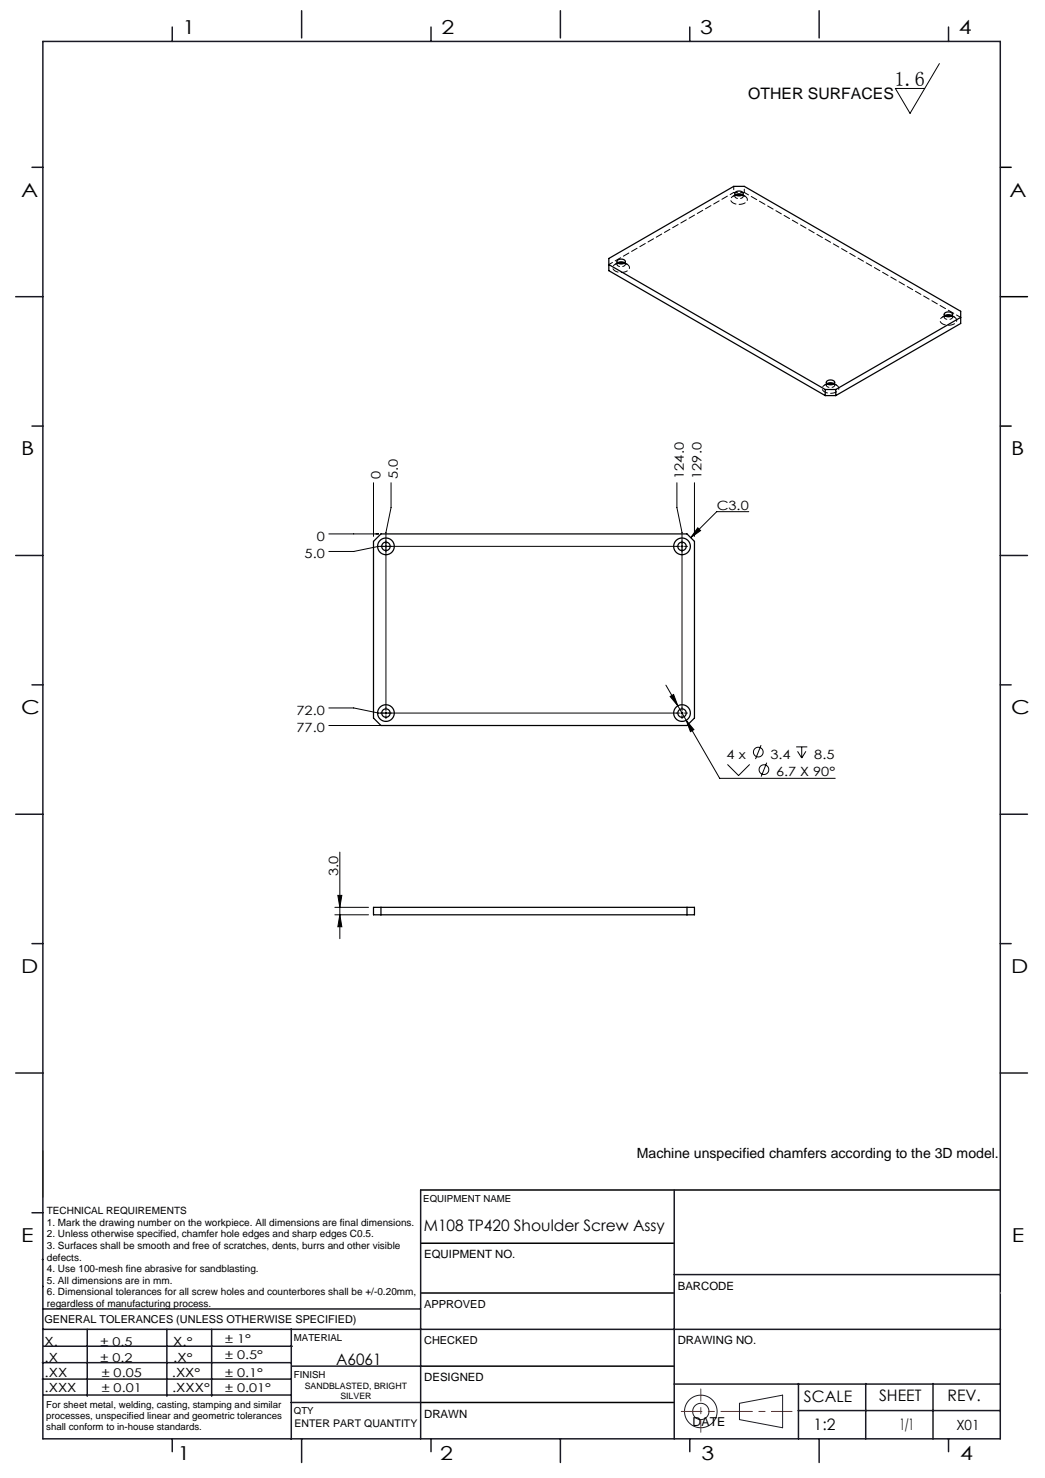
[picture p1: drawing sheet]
<svg xmlns="http://www.w3.org/2000/svg" width="210mm" height="297mm" viewBox="0 0 210 297" stroke-linecap="round" stroke-linejoin="round" font-family="sans-serif">
<g fill="none" stroke="#000" stroke-width=".2">
<path d="M188.8 12.8l-5.9 10-3-5h5.9M75.1 97v10.8M78.6 97v5l-1 5v35.3M136 97v5l1.1 5v35.3M139.6 97v10.8M66.1 107.3h10M136.1 109.8h-60l-5 1h-5M136.8 109.8h.5M140.2 106.1l.6 .5-2 1.4zM150.5 102.8h-6.5l-5.2 5.2M133.8 137.7l10.8 18.7h23.2M134.7 140l.7-.4 .8 2.2z"/>
<path d="M66.1 142.3h5l5 1h60M66.1 145.8h71M77.6 143v.5M136.8 143.3h.5M137.1 143v.5M137.9 144.7l1.5 1.9-.6 .4zM146.2 153.6l2.2 2.2 2.3-2.2M152.9 149.7l-1.1 2.8M154.1 153.3l-1.1 2.8M160 150.1h2.2M160.3 151l.8 1.3M161.1 150.1v2.2"/>
<path d="M161.9 151l-.8 1.3M67.9 179.9h.8l-.4 2.4zM68.3 171.2v17.4M67.3 183.8h6.8M67.3 182.3h6.8M68.3 183.8l.4 2.4h-.8z"/>
<circle cx="152.4" cy="151.1" r=".98"/>
<circle cx="153.5" cy="154.7" r=".98"/>
</g>
<g fill="none" stroke="#191924" stroke-width=".2">
<path d="M8.6 231.2v9.4M148.6 282l8.7-1.6v6.5l-8.7-1.6z"/>
<circle cx="140.8" cy="283.6" r="3.3"/>
<circle cx="140.8" cy="283.6" r="1.64"/>
</g>
<g fill="none" stroke="#000" stroke-width=".2" stroke-dasharray="15.2 1.3 1.3 1.3">
<path d="M77.1 109.8h-.6M77.6 109.3v-.6M77.6 110.3v.6M78.1 109.8h.6M136.6 109.8h-.6M137.1 109.3v-.6M137.1 110.3v.6M137.6 109.8h.6M77.1 143.3h-.6M77.6 142.8v-.6M77.6 143.8v.6M78.1 143.3h.6"/>
<path d="M136.6 143.3h-.6M137.1 142.8v-.6M137.1 143.8v.6M137.6 143.3h.6"/>
</g>
<path d="M201 33.6h2.2M201 59.6h5.5M201 85.6h2.2M84.5 239.1h116.5M84.6 259.8h50.9M84.6 249.8h50.9M84.6 274.5h50.9M84.5 281.8h51" fill="none" stroke="#000" stroke-width=".3"/>
<path d="M136.9 283.6h22.3" fill="none" stroke="#f00" stroke-width=".2" stroke-dasharray="6.3 1.3 1.3 1.3" stroke-dashoffset="2.2"/>
<path d="M140.8 287.8v-8.7" fill="none" stroke="#f00" stroke-width=".2" stroke-dasharray="6.3 1.3 1.3 1.3" stroke-dashoffset="3.9"/>
<g fill="none" stroke="#191924" stroke-width=".3">
<path d="M8.6 8.3h192.4v280.8h-192.4zM34.6 5.4v2.9M60.6 2.2v5.4M86.6 5.4v2.9M112.6 2.2v5.4M138.6 5.4v2.9M164.6 2.2v5.4M190.6 5.4v2.9M6.4 33.6h2.2M3.2 59.6h5.4M6.4 85.6h2.2M3.2 111.6h5.4"/>
<path d="M201 111.6h5.5M6.4 137.6h2.2M201 137.6h2.2M3.2 163.6h5.4M201 163.6h5.5M6.4 189.6h2.2M201 189.6h2.2M3.2 215.6h5.4M201 215.6h5.5M84.5 239.1v50M135.5 239.1v50M6.4 243.7h2.2"/>
<path d="M8.5 253.1h.1M8.6 258.5h.1M135.5 256.1h65.5M8.5 277.1h49.9M8.5 273.8h49.9M8.6 267.1h75.9M8.6 263h75.9M8.8 270.5h49.9M17.5 267.1v13.5M33.5 267.1v13.5M42.5 267.1v13.5M58.5 267.1v22.1"/>
<path d="M58.6 274.5h26M84.6 267.1h116.5M135.5 278.1h65.5M160.5 278v11.1M174 278v11.1M187.5 278v11.1M8.8 280.3h49.7M34.6 289.1v2.6M58.5 281.8h26M60.6 289.1v4.8M86.6 289.1v2.6M112.6 289.1v4.8"/>
<path d="M138.6 289.1v2.6M160.4 283.5h40.6M164.6 289.1v4.8M190.6 289.1v2.6"/>
</g>
<path d="M201 259.8h.1" fill="none" stroke="#c0c0c0" stroke-width=".2"/>
<g fill="#000">
<path d="M134.7 140l1.5 1.8-.8-2.2zM137.9 144.7l.9 2.3 .6-.4zM140.2 106.1l.6 .5-2 1.4z"/>
<path d="M68.3 183.8l.4 2.4h-.8zM67.9 179.9h.8l-.4 2.4z"/>
</g>
<g fill="none" stroke="#000" stroke-width=".25">
<path d="M147.7 38.7a1.07 1.07 0 0 1 1.7 .2 .94 .94 0 0 1-.9 .5 .94 .94 0 0 1-.8-.6zM147.8 39.2l.6-.3 .8 .3M147.9 39.2h1.2M122.3 53.2l43.5 25.1M124 52.4a1.07 1.07 0 0 1 1.7 .1 .94 .94 0 0 1-.9 .5 .94 .94 0 0 1-.8-.5zM124.1 52.8l.6-.2 .8 .2M124.2 52.9h1.3M165.8 79.5l-43.5-25.1v-2.5l25.1-14.5h2.2l43.5 25.2v2.4l-25.1 14.5M165.8 78.3h2.2M165.8 79.5h2.2M165.8 78.3v1.2M166.1 76.6a1.07 1.07 0 0 1 1.6 .2 .94 .94 0 0 1-.8 .5 .94 .94 0 0 1-.8-.5z"/>
<path d="M166.2 77.1l.6-.2 .8 .2M166.3 77.2h1.2M168 78.3v1.2M189.8 63a1.07 1.07 0 0 1 1.6 .1 .94 .94 0 0 1-.8 .6 .94 .94 0 0 1-.9-.6zM189.9 63.4l.6-.2 .8 .2M189.9 63.5h1.3M193.1 63.8l-25.1 14.5M76.6 107.3h61.5l1.5 1.5v35.5l-1.5 1.5h-61.5l-1.5-1.5v-35.5zM75.1 182.3h64.5v1.5h-64.5zM76.6 182.3v1.5M138.1 182.3v1.5"/>
<circle cx="77.6" cy="109.8" r=".85"/>
<circle cx="77.6" cy="109.8" r="1.68"/>
<circle cx="137.1" cy="109.8" r="1.68"/>
<circle cx="137.1" cy="109.8" r=".85"/>
<circle cx="77.6" cy="143.3" r=".85"/>
<circle cx="77.6" cy="143.3" r="1.68"/>
<circle cx="137.1" cy="143.3" r="1.68"/>
<circle cx="137.1" cy="143.3" r=".85"/>
</g>
<path d="M149.2 39.2l.1 .1a.93 .93 0 0 1-.8 .6 .93 .93 0 0 1-.8-.5l.1-.2M149.7 39.4a.76 .76 0 0 1 .5 .8 .76 .76 0 0 1-.7 .7 1.96 1.96 0 0 1-2.7-.8l.3-.6 .8-.3M125.5 52.8l.2 .2a.93 .93 0 0 1-.8 .6 .93 .93 0 0 1-.9-.5l.1-.3M126 53.1a.76 .76 0 0 1 .5 .8 .76 .76 0 0 1-.7 .7 1.96 1.96 0 0 1-2.7-.8l.4-.6 .7-.3M167.6 77.1l.1 .2a.93 .93 0 0 1-.8 .6 .93 .93 0 0 1-.9-.5l.2-.3M168.1 77.4a.76 .76 0 0 1 .5 .8 .76 .76 0 0 1-.7 .7 1.96 1.96 0 0 1-2.7-.8l.3-.6 .8-.3M191.3 63.4l.1 .2a.93 .93 0 0 1-.8 .6 .93 .93 0 0 1-.9-.5l.2-.3M191.8 63.7a.76 .76 0 0 1 .5 .8 .76 .76 0 0 1-.7 .7 1.96 1.96 0 0 1-2.7-.8l.3-.6 .7-.3" fill="none" stroke="#000" stroke-width=".2" stroke-dasharray="1.3 .6" stroke-dashoffset=".2"/>
<path d="M147.7 38.9v.5M149.1 39.2l.6 .2M149.4 39.4v-.5M124 52.6v.5M125.5 52.9l.5 .2M125.7 53.1v-.5M166 76.8v.6M167.5 77.2l.6 .2M167.7 77.4v-.6M189.7 63.2v.5M191.2 63.5l.6 .2M191.4 63.7v-.5" fill="none" stroke="#000" stroke-width=".2" stroke-dasharray="1.3 .6"/>
<path d="M147.9 39.1l-.6 .3M149.7 39.4l-.6-.3M124.2 52.8l-.6 .3M126 53.1l-.6-.3M166.3 77l-.6 .4M168.1 77.4l-.6-.4M190 63.4l-.6 .3M191.8 63.7l-.6-.3M193.1 63.8l-43.5-25.1" fill="none" stroke="#000" stroke-width=".2" stroke-dasharray="1.3 .6" stroke-dashoffset=".3"/>
<path d="M147.4 38.7l-25.1 14.5" fill="none" stroke="#000" stroke-width=".2" stroke-dasharray="1.3 .6" stroke-dashoffset=".4"/>
<path d="M147.4 37.4v1.3M149.6 38.7v-1.3" fill="none" stroke="#000" stroke-width=".2" stroke-dasharray="1.3 .6" stroke-dashoffset=".6"/>
<path d="M147.4 38.7h2.2" fill="none" stroke="#000" stroke-width=".2" stroke-dasharray="1.3 .6" stroke-dashoffset=".5"/>
<text font-size="4.1" x="179.8" y="17.2">1.6</text>
<g font-size="3.9">
<text x="36.7" y="6.9">1</text>
<text x="88.7" y="6.9">2</text>
<text x="140.7" y="6.9">3</text>
<text x="192.7" y="6.9">4</text>
<text x="4.2" y="39.5">A</text>
<text x="202.9" y="39.5">A</text>
<text x="4.2" y="91.5">B</text>
<text x="203.2" y="91.5">B</text>
<text x="4.2" y="143.5">C</text>
<text x="203.2" y="143.5">C</text>
<text x="4.2" y="195.5">D</text>
<text x="203.2" y="195.5">D</text>
<text x="4.2" y="249.6">E</text>
<text x="203.3" y="249.6">E</text>
<text x="35.7" y="293.4">1</text>
<text x="88.4" y="293.4">2</text>
<text x="141" y="293.4">3</text>
<text x="193" y="293.4">4</text>
</g>
<g font-size="3.2">
<text x="150.4" y="20">OTHER SURFACES</text>
<text x="85.2" y="247.3">M108 TP420 Shoulder Screw Assy</text>
<text x="67.6" y="274.2">A6061</text>
<text x="161.6" y="281.7">SCALE</text>
<text x="176.7" y="281.5">SHEET</text>
<text x="190.4" y="281.5">REV.</text>
<text x="163.5" y="287.4">1:2</text>
<text x="180.8" y="287.4">1/1</text>
</g>
<g font-size="2.8">
<text x="128" y="232.7">Machine unspecified chamfers according to the 3D model.</text>
<text x="192.2" y="287.3">X01</text>
</g>
<g font-size="2.6">
<text x="76.4" y="96.2" transform="rotate(-90 76.4 96.2)">0</text>
<text x="80" y="96.2" transform="rotate(-90 80 96.2)">5.0</text>
<text x="137.4" y="96.2" transform="rotate(-90 137.4 96.2)">124.0</text>
<text x="140.9" y="96.2" transform="rotate(-90 140.9 96.2)">129.0</text>
<text x="144" y="102.5">C3.0</text>
<text x="61.2" y="112.2">5.0</text>
<text x="63.6" y="108.7">0</text>
<text x="59.6" y="143.6">72.0</text>
<text x="59.6" y="147.2">77.0</text>
<text x="146" y="152.5">4 x</text>
<text x="154.8" y="152.5">3.4</text>
<text x="163.6" y="152.5">8.5</text>
<text x="155.9" y="156">6.7 X 90°</text>
<text x="67.9" y="176.1" transform="rotate(-90 67.9 176.1)">3.0</text>
</g>
<g font-size="2.5">
<text x="8.9" y="273.6">.X</text>
<text x="8.9" y="270.4">X.</text>
<text x="34.8" y="273.7">.X°</text>
<text x="34.8" y="270.5">X.°</text>
<text x="9" y="276.7">.XX</text>
<text x="9" y="279.7">.XXX</text>
<text x="34.5" y="276.7">.XX°</text>
<text x="34.6" y="279.8">.XXX°</text>
<text x="139.2" y="286.6">DATE</text>
</g>
<g font-size="2.4">
<text x="45.2" y="270">± 1°</text>
<text x="20.2" y="270.4">± 0.5</text>
<text x="20.2" y="273.7">± 0.2</text>
<text x="45.2" y="273.2">± 0.5°</text>
<text x="20.4" y="279.7">± 0.01</text>
<text x="20.4" y="276.7">± 0.05</text>
<text x="45.2" y="276.7">± 0.1°</text>
<text x="45.2" y="279.7">± 0.01°</text>
</g>
<g font-size="2.3">
<text x="85.2" y="252.9">EQUIPMENT NO.</text>
<text x="136.2" y="259.2">BARCODE</text>
<text x="136.2" y="270.2">DRAWING NO.</text>
<text x="85.2" y="277.6">DESIGNED</text>
<text x="85.2" y="284.9">DRAWN</text>
</g>
<g font-size="2.2">
<text x="85.2" y="262.8">APPROVED</text>
<text x="8.9" y="265.9">GENERAL TOLERANCES (UNLESS OTHERWISE SPECIFIED)</text>
<text x="85.2" y="270.1">CHECKED</text>
</g>
<text font-size="2.1" x="59.2" y="286.7">ENTER PART QUANTITY</text>
<g font-size="2">
<text x="9.4" y="244">TECHNICAL REQUIREMENTS</text>
<text x="9.4" y="246.3">1. Mark the drawing number on the workpiece. All dimensions are final dimensions.</text>
<text x="9.4" y="248.6">2. Unless otherwise specified, chamfer hole edges and sharp edges C0.5.</text>
<text x="9.4" y="251">3. Surfaces shall be smooth and free of scratches, dents, burrs and other visible</text>
<text x="9.4" y="253.3">defects.</text>
<text x="9.4" y="255.6">4. Use 100-mesh fine abrasive for sandblasting.</text>
<text x="9.4" y="258">5. All dimensions are in mm.</text>
<text x="9.4" y="260.3">6. Dimensional tolerances for all screw holes and counterbores shall be +/-0.20mm,</text>
<text x="9.4" y="262.6">regardless of manufacturing process.</text>
</g>
<g font-size="1.9">
<text x="85.1" y="241.5">EQUIPMENT NAME</text>
<text x="59.1" y="269.5">MATERIAL</text>
<text x="59.1" y="276.9">FINISH</text>
<text x="9.3" y="282.9">For sheet metal, welding, casting, stamping and similar</text>
<text x="9.3" y="285.1">processes, unspecified linear and geometric tolerances</text>
<text x="9.3" y="287.4">shall conform to in-house standards.</text>
<text x="59.1" y="284.2">QTY</text>
</g>
<g font-size="1.8">
<text x="61.2" y="279">SANDBLASTED, BRIGHT</text>
<text x="68.4" y="281.1">SILVER</text>
</g>
</svg>
